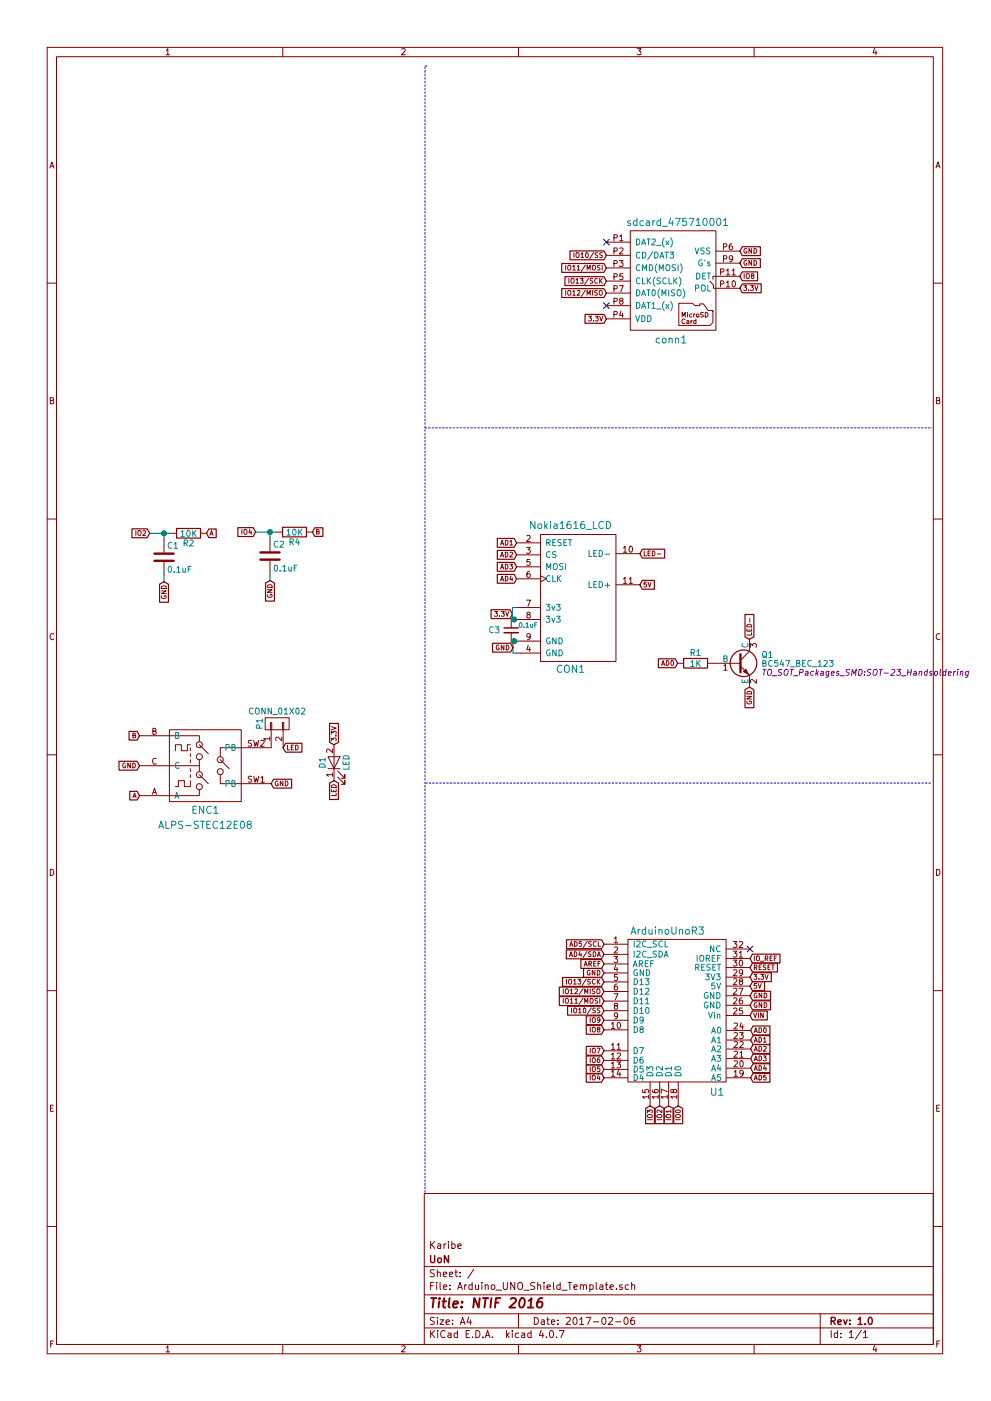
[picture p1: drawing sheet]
EESchema Schematic File Version 2
LIBS:power
LIBS:device
LIBS:transistors
LIBS:conn
LIBS:linear
LIBS:regul
LIBS:74xx
LIBS:cmos4000
LIBS:adc-dac
LIBS:memory
LIBS:xilinx
LIBS:microcontrollers
LIBS:dsp
LIBS:microchip
LIBS:analog_switches
LIBS:motorola
LIBS:texas
LIBS:intel
LIBS:audio
LIBS:interface
LIBS:digital-audio
LIBS:philips
LIBS:display
LIBS:cypress
LIBS:siliconi
LIBS:opto
LIBS:atmel
LIBS:contrib
LIBS:valves
LIBS:header
LIBS:Arduino_UNO_Shield_Template-cache
EELAYER 25 0
EELAYER END
$Descr A4 8268 11693 portrait
encoding utf-8
Sheet 1 1
Title "NTIF 2016"
Date "2017-02-06"
Rev "1.0"
Comp "UoN"
Comment1 "Karibe"
Comment2 ""
Comment3 ""
Comment4 ""
$EndDescr
Text GLabel 5345 4880 2    40   Input ~ 0
5V
Text GLabel 4280 5125 0    40   Input ~ 0
3.3V
Text GLabel 4285 5405 0    40   Input ~ 0
GND
Text GLabel 6260 5735 3    40   Input ~ 0
GND
Text GLabel 4315 4730 0    40   Input ~ 0
AD3
Text GLabel 4315 4830 0    40   Input ~ 0
AD4
Text GLabel 4315 4630 0    40   Input ~ 0
AD2
Text GLabel 2265 6540 2    40   Input ~ 0
GND
$Comp
L R R2
U 1 1
P 1575 4450
F 0 "R2" V 1655 4450 50  0000 C CNN
F 1 "10K" V 1575 4450 50  0000 C CNN
F 2 "Resistors_SMD:R_1206" V 1505 4450 50  0001 C CNN
F 3 "" H 1575 4450 50  0000 C CNN
	1    1575 4450
	0    1    1    0   
$EndComp
Text GLabel 1165 6390 0    40   Input ~ 0
GND
$Comp
L C C1
U 1 1
P 1370 4650
F 0 "C1" H 1395 4750 50  0000 L CNN
F 1 "0.1uF" H 1395 4550 50  0000 L CNN
F 2 "Capacitors_SMD:C_1206" H 1408 4500 50  0001 C CNN
F 3 "" H 1370 4650 50  0000 C CNN
	1    1370 4650
	1    0    0    -1  
$EndComp
Text GLabel 1370 4855 3    40   Input ~ 0
GND
Text GLabel 1165 6640 0    39   Input ~ 0
A
Text GLabel 1725 4450 2    39   Input ~ 0
A
Text GLabel 2135 4440 0    40   Input ~ 0
IO4
Text GLabel 1250 4450 0    40   Input ~ 0
IO2
$Comp
L R R4
U 1 1
P 2460 4440
F 0 "R4" V 2540 4440 50  0000 C CNN
F 1 "10K" V 2460 4440 50  0000 C CNN
F 2 "Resistors_SMD:R_1206" V 2390 4440 50  0001 C CNN
F 3 "" H 2460 4440 50  0000 C CNN
	1    2460 4440
	0    1    1    0   
$EndComp
$Comp
L C C2
U 1 1
P 2255 4640
F 0 "C2" H 2280 4740 50  0000 L CNN
F 1 "0.1uF" H 2280 4540 50  0000 L CNN
F 2 "Capacitors_SMD:C_1206" H 2293 4490 50  0001 C CNN
F 3 "" H 2255 4640 50  0000 C CNN
	1    2255 4640
	1    0    0    -1  
$EndComp
Text GLabel 2255 4845 3    40   Input ~ 0
GND
Text GLabel 2610 4440 2    39   Input ~ 0
B
Text GLabel 1165 6140 0    39   Input ~ 0
B
$Comp
L ALPS-STEC12E08 ENC1
U 1 1
P 1715 6390
F 0 "ENC1" H 1715 6765 60  0000 C CNN
F 1 "ALPS-STEC12E08" H 1715 6890 60  0000 C CNN
F 2 "Connect:ROTARY_ENCODER_ALPS_STEC12E08" H 1715 6390 60  0001 C CNN
F 3 "" H 1715 6390 60  0000 C CNN
	1    1715 6390
	-1   0    0    1   
$EndComp
$Comp
L ArduinoUnoR3 U1
U 1 1
P 5635 8150
F 0 "U1" H 5990 7190 60  0000 C CNN
F 1 "ArduinoUnoR3" H 5575 8535 60  0000 C CNN
F 2 "Connect:ArduinoUnoR3" H 5635 8150 60  0001 C CNN
F 3 "" H 5635 8150 60  0001 C CNN
	1    5635 8150
	1    0    0    -1  
$EndComp
NoConn ~ 6265 7920
Text GLabel 6265 8000 2    40   Input ~ 0
IO_REF
Text GLabel 6265 8075 2    40   Input ~ 0
RESET
Text GLabel 6265 8155 2    40   Input ~ 0
3.3V
Text GLabel 6265 8230 2    40   Input ~ 0
5V
Text GLabel 6265 8310 2    40   Input ~ 0
GND
Text GLabel 6265 8390 2    40   Input ~ 0
GND
Text GLabel 6265 8475 2    40   Input ~ 0
VIN
Text GLabel 6270 8755 2    40   Input ~ 0
AD2
Text GLabel 6270 8835 2    40   Input ~ 0
AD3
Text GLabel 6270 8915 2    40   Input ~ 0
AD4
Text GLabel 6270 8995 2    40   Input ~ 0
AD5
Text GLabel 6270 8600 2    40   Input ~ 0
AD0
Text GLabel 6270 8680 2    40   Input ~ 0
AD1
Text GLabel 5045 8595 0    40   Input ~ 0
IO8
Text GLabel 5045 8515 0    40   Input ~ 0
IO9
Text GLabel 5045 8435 0    40   Input ~ 0
IO10/SS
Text GLabel 5045 8355 0    40   Input ~ 0
IO11/MOSI
Text GLabel 5045 8275 0    40   Input ~ 0
IO12/MISO
Text GLabel 5045 8195 0    40   Input ~ 0
IO13/SCK
Text GLabel 5045 8120 0    40   Input ~ 0
GND
Text GLabel 5045 8045 0    40   Input ~ 0
AREF
Text GLabel 5045 7965 0    40   Input ~ 0
AD4/SDA
Text GLabel 5045 7880 0    40   Input ~ 0
AD5/SCL
Text GLabel 5665 9230 3    40   Input ~ 0
IO0
Text GLabel 5585 9230 3    40   Input ~ 0
IO1
Text GLabel 5510 9230 3    40   Input ~ 0
IO2
Text GLabel 5430 9230 3    40   Input ~ 0
IO3
Text GLabel 5045 8995 0    40   Input ~ 0
IO4
Text GLabel 5045 8925 0    40   Input ~ 0
IO5
Text GLabel 5045 8850 0    40   Input ~ 0
IO6
Text GLabel 5045 8770 0    40   Input ~ 0
IO7
Text GLabel 5660 5535 0    40   Input ~ 0
AD0
Text GLabel 4315 4530 0    40   Input ~ 0
AD1
$Comp
L CONN_01X02 P1
U 1 1
P 2315 6040
F 0 "P1" H 2315 6190 50  0000 C CNN
F 1 "CONN_01X02" V 2415 6040 50  0000 C CNN
F 2 "Pin_Headers:Pin_Header_Straight_1x02" H 2315 6040 50  0001 C CNN
F 3 "" H 2315 6040 50  0000 C CNN
	1    2315 6040
	0    -1   -1   0   
$EndComp
Wire Wire Line
	4315 5070 4280 5070
Wire Wire Line
	4280 5070 4280 5170
Wire Wire Line
	4280 5170 4315 5170
Wire Wire Line
	4285 5350 4285 5450
Wire Wire Line
	4285 5450 4315 5450
Wire Wire Line
	4285 5350 4315 5350
Wire Wire Line
	1370 4800 1370 4855
Wire Wire Line
	1250 4450 1425 4450
Wire Wire Line
	2255 4790 2255 4845
Wire Wire Line
	2135 4440 2310 4440
Wire Wire Line
	1370 4500 1370 4450
Connection ~ 1370 4450
Text GLabel 2790 6215 1    40   Input ~ 0
3.3V
Wire Wire Line
	2255 4490 2255 4440
Connection ~ 2255 4440
Text GLabel 2365 6240 2    40   Input ~ 0
LED
Text GLabel 2790 6515 3    40   Input ~ 0
LED
$Comp
L LED D1
U 1 1
P 2790 6365
F 0 "D1" H 2790 6465 50  0000 C CNN
F 1 "LED" H 2790 6265 50  0000 C CNN
F 2 "Resistors_SMD:R_0603" H 2790 6365 50  0001 C CNN
F 3 "" H 2790 6365 50  0000 C CNN
	1    2790 6365
	0    -1   -1   0   
$EndComp
Text GLabel 5065 2130 0    40   Input ~ 0
IO10/SS
Text GLabel 5065 2235 0    40   Input ~ 0
IO11/MOSI
Text GLabel 5065 2345 0    40   Input ~ 0
IO13/SCK
Text GLabel 5065 2445 0    40   Input ~ 0
IO12/MISO
Wire Notes Line
	3550 9950 3550 550 
Wire Notes Line
	3550 550  3570 550 
Wire Notes Line
	3555 6535 7785 6535
Wire Notes Line
	3550 3570 7785 3570
$Comp
L sdcard_475710001 conn1
U 1 1
P 5505 2275
F 0 "conn1" H 5605 1720 60  0000 C CNN
F 1 "sdcard_475710001" H 5660 2700 60  0000 C CNN
F 2 "Connect:MicroSDcard-475710001" H 5505 2275 60  0001 C CNN
F 3 "" H 5505 2275 60  0001 C CNN
	1    5505 2275
	1    0    0    -1  
$EndComp
Text GLabel 5065 2660 0    40   Input ~ 0
3.3V
NoConn ~ 5065 2550
NoConn ~ 5065 2020
Text GLabel 6180 2405 2    40   Input ~ 0
3.3V
Text GLabel 6180 2095 2    40   Input ~ 0
GND
Text GLabel 6180 2195 2    40   Input ~ 0
GND
Text GLabel 6180 2305 2    40   Input ~ 0
IO8
$Comp
L R R1
U 1 1
P 5810 5535
F 0 "R1" V 5720 5535 50  0000 C CNN
F 1 "1K" V 5810 5535 50  0000 C CNN
F 2 "Resistors_SMD:R_1206" V 5740 5535 50  0001 C CNN
F 3 "" H 5810 5535 50  0000 C CNN
	1    5810 5535
	0    1    1    0   
$EndComp
$Comp
L Nokia1616_LCD CON1
U 1 1
P 4835 4960
F 0 "CON1" H 4765 4340 60  0000 C CNN
F 1 "Nokia1616_LCD" H 4765 5540 60  0000 C CNN
F 2 "Connect:Nokia1616_LCD" H 4865 5090 60  0001 C CNN
F 3 "" H 4865 5090 60  0001 C CNN
	1    4835 4960
	1    0    0    -1  
$EndComp
Text GLabel 6260 5335 1    40   Input ~ 0
LED-
Text GLabel 5345 4620 2    40   Input ~ 0
LED-
$Comp
L C_Small C3
U 1 1
P 4270 5260
F 0 "C3" H 4080 5265 50  0000 L CNN
F 1 "0.1uF" H 4330 5305 39  0000 L CNN
F 2 "Capacitors_SMD:C_1206" H 4270 5260 50  0001 C CNN
F 3 "" H 4270 5260 50  0000 C CNN
	1    4270 5260
	1    0    0    -1  
$EndComp
Wire Wire Line
	4270 5160 4295 5160
Wire Wire Line
	4295 5160 4295 5170
Connection ~ 4295 5170
Wire Wire Line
	4270 5360 4295 5360
Wire Wire Line
	4295 5360 4295 5350
Connection ~ 4295 5350
$Comp
L BC547_BEC_123 Q1
U 1 1
P 6160 5535
F 0 "Q1" H 6360 5610 50  0000 L CNN
F 1 "BC547_BEC_123" H 6360 5535 50  0000 L CNN
F 2 "TO_SOT_Packages_SMD:SOT-23_Handsoldering" H 6360 5460 50  0000 L CIN
F 3 "" H 6160 5535 50  0000 L CNN
	1    6160 5535
	1    0    0    -1  
$EndComp
$EndSCHEMATC
